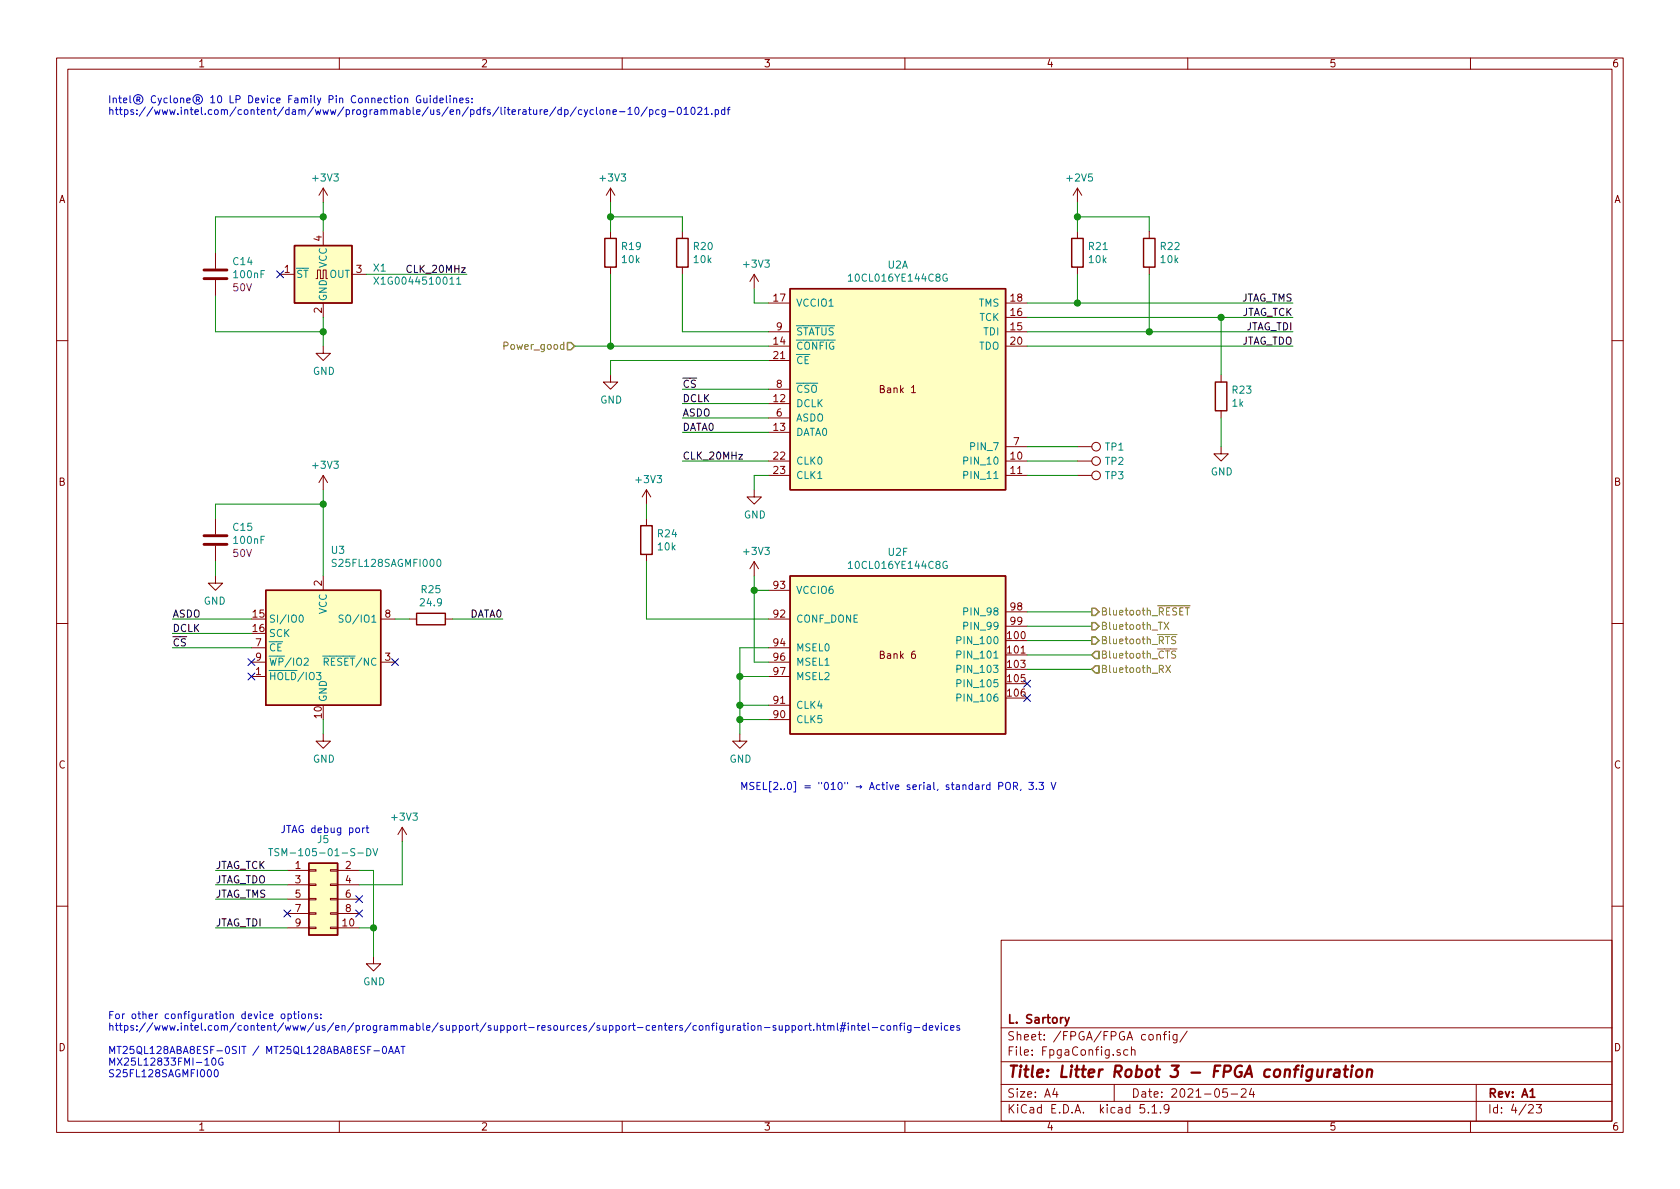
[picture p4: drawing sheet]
EESchema Schematic File Version 4
EELAYER 30 0
EELAYER END
$Descr A4 11693 8268
encoding utf-8
Sheet 4 23
Title "Litter Robot 3 - FPGA configuration"
Date "2021-05-24"
Rev "A1"
Comp "L. Sartory"
Comment1 ""
Comment2 ""
Comment3 ""
Comment4 ""
$EndDescr
$Comp
L Memory_Flash:IS25WP256D-xM U?
U 1 1
P 2250 4500
AR Path="/603F1F4D/60654B61" Ref="U?"  Part="1" 
AR Path="/603F1F4D/60647CC2/60654B61" Ref="U3"  Part="1" 
F 0 "U3" H 2300 5181 50  0000 L CNN
F 1 "S25FL128SAGMFI000" H 2300 5090 50  0000 L CNN
F 2 "Package_SO:SOIC-16W_7.5x10.3mm_P1.27mm" H 2300 5100 50  0001 C CNN
F 3 "https://www.cypress.com/file/448601/download" H 2300 4000 50  0001 C CNN
F 4 "S25FL128SAGMFI000" H 2250 4500 50  0001 C CNN "Part_number"
	1    2250 4500
	1    0    0    -1  
$EndComp
$Comp
L power:GND #PWR?
U 1 1
P 2250 5100
AR Path="/60654B67" Ref="#PWR?"  Part="1" 
AR Path="/60624089/60654B67" Ref="#PWR?"  Part="1" 
AR Path="/603F1F4D/60654B67" Ref="#PWR?"  Part="1" 
AR Path="/603F1F4D/60647CC2/60654B67" Ref="#PWR052"  Part="1" 
F 0 "#PWR052" H 2250 4850 50  0001 C CNN
F 1 "GND" H 2255 4927 50  0000 C CNN
F 2 "" H 2250 5100 50  0001 C CNN
F 3 "" H 2250 5100 50  0001 C CNN
	1    2250 5100
	1    0    0    -1  
$EndComp
$Comp
L power:+3V3 #PWR?
U 1 1
P 2250 3400
AR Path="/60654B6D" Ref="#PWR?"  Part="1" 
AR Path="/60624089/60654B6D" Ref="#PWR?"  Part="1" 
AR Path="/603F1F4D/60654B6D" Ref="#PWR?"  Part="1" 
AR Path="/603F1F4D/60647CC2/60654B6D" Ref="#PWR047"  Part="1" 
F 0 "#PWR047" H 2250 3250 50  0001 C CNN
F 1 "+3V3" H 2265 3573 50  0000 C CNN
F 2 "" H 2250 3400 50  0001 C CNN
F 3 "" H 2250 3400 50  0001 C CNN
	1    2250 3400
	1    0    0    -1  
$EndComp
Wire Wire Line
	2250 5100 2250 5000
$Comp
L power:GND #PWR?
U 1 1
P 1500 4000
AR Path="/60654B74" Ref="#PWR?"  Part="1" 
AR Path="/60624089/60654B74" Ref="#PWR?"  Part="1" 
AR Path="/603F1F4D/60654B74" Ref="#PWR?"  Part="1" 
AR Path="/603F1F4D/60647CC2/60654B74" Ref="#PWR050"  Part="1" 
F 0 "#PWR050" H 1500 3750 50  0001 C CNN
F 1 "GND" H 1505 3827 50  0000 C CNN
F 2 "" H 1500 4000 50  0001 C CNN
F 3 "" H 1500 4000 50  0001 C CNN
	1    1500 4000
	-1   0    0    -1  
$EndComp
Wire Wire Line
	2250 3500 2250 4000
Wire Wire Line
	1500 3500 2250 3500
Wire Wire Line
	1500 4000 1500 3900
Wire Wire Line
	1500 3600 1500 3500
Wire Wire Line
	2250 3400 2250 3500
Connection ~ 2250 3500
$Comp
L Device:C C?
U 1 1
P 1500 3750
AR Path="/603F20AB/60654B82" Ref="C?"  Part="1" 
AR Path="/60624089/60654B82" Ref="C?"  Part="1" 
AR Path="/603F1F4D/60654B82" Ref="C?"  Part="1" 
AR Path="/603F1F4D/60647CC2/60654B82" Ref="C15"  Part="1" 
F 0 "C15" H 1615 3841 50  0000 L CNN
F 1 "100nF" H 1615 3750 50  0000 L CNN
F 2 "Capacitor_SMD:C_0603_1608Metric" H 1538 3600 50  0001 C CNN
F 3 "https://product.tdk.com/system/files/dam/doc/product/capacitor/ceramic/mlcc/catalog/mlcc_commercial_general_en.pdf" H 1500 3750 50  0001 C CNN
F 4 "50V" H 1615 3659 50  0000 L CNN "Voltage"
F 5 "C1608X5R1H104K080AA" H 1500 3750 50  0001 C CNN "Part_number"
	1    1500 3750
	1    0    0    -1  
$EndComp
$Comp
L Connector_Generic:Conn_02x05_Odd_Even J?
U 1 1
P 2200 6250
AR Path="/603F1F4D/60654B89" Ref="J?"  Part="1" 
AR Path="/603F1F4D/60647CC2/60654B89" Ref="J5"  Part="1" 
F 0 "J5" H 2250 6667 50  0000 C CNN
F 1 "TSM-105-01-S-DV" H 2250 6576 50  0000 C CNN
F 2 "Connector_PinHeader_2.54mm:PinHeader_2x05_P2.54mm_Vertical_SMD" H 2200 6250 50  0001 C CNN
F 3 "https://suddendocs.samtec.com/catalog_english/tsm.pdf" H 2200 6250 50  0001 C CNN
F 4 "TSM-105-01-S-DV" H 2200 6250 50  0001 C CNN "Part_number"
	1    2200 6250
	1    0    0    -1  
$EndComp
Text Notes 1950 5800 0    50   ~ 0
JTAG debug port
Text Label 1500 6150 0    50   ~ 0
JTAG_TDO
Wire Wire Line
	1500 6150 2000 6150
Wire Wire Line
	2500 6050 2600 6050
Wire Wire Line
	1500 6050 2000 6050
Text Label 1500 6050 0    50   ~ 0
JTAG_TCK
Wire Wire Line
	1500 6250 2000 6250
Text Label 1500 6250 0    50   ~ 0
JTAG_TMS
$Comp
L power:GND #PWR?
U 1 1
P 2600 6650
AR Path="/60654B97" Ref="#PWR?"  Part="1" 
AR Path="/60624089/60654B97" Ref="#PWR?"  Part="1" 
AR Path="/603F1F4D/60654B97" Ref="#PWR?"  Part="1" 
AR Path="/603F1F4D/60647CC2/60654B97" Ref="#PWR055"  Part="1" 
F 0 "#PWR055" H 2600 6400 50  0001 C CNN
F 1 "GND" H 2605 6477 50  0000 C CNN
F 2 "" H 2600 6650 50  0001 C CNN
F 3 "" H 2600 6650 50  0001 C CNN
	1    2600 6650
	1    0    0    -1  
$EndComp
Wire Wire Line
	2600 6050 2600 6450
$Comp
L power:+3V3 #PWR?
U 1 1
P 2800 5850
AR Path="/60654B9E" Ref="#PWR?"  Part="1" 
AR Path="/60624089/60654B9E" Ref="#PWR?"  Part="1" 
AR Path="/603F1F4D/60654B9E" Ref="#PWR?"  Part="1" 
AR Path="/603F1F4D/60647CC2/60654B9E" Ref="#PWR054"  Part="1" 
F 0 "#PWR054" H 2800 5700 50  0001 C CNN
F 1 "+3V3" H 2815 6023 50  0000 C CNN
F 2 "" H 2800 5850 50  0001 C CNN
F 3 "" H 2800 5850 50  0001 C CNN
	1    2800 5850
	1    0    0    -1  
$EndComp
Wire Wire Line
	2500 6150 2800 6150
Wire Wire Line
	2800 5850 2800 6150
NoConn ~ 2500 6250
NoConn ~ 2500 6350
NoConn ~ 2000 6350
Text Label 1500 6450 0    50   ~ 0
JTAG_TDI
Wire Wire Line
	2500 6450 2600 6450
Connection ~ 2600 6450
Wire Wire Line
	2600 6450 2600 6650
Wire Wire Line
	2000 6450 1500 6450
$Comp
L Oscillator:SG-5032CAN X?
U 1 1
P 2250 1900
AR Path="/603F1F4D/60657577" Ref="X?"  Part="1" 
AR Path="/603F1F4D/60647CC2/60657577" Ref="X1"  Part="1" 
F 0 "X1" H 2594 1946 50  0000 L CNN
F 1 "X1G0044510011" H 2594 1855 50  0000 L CNN
F 2 "LitterRobot:Seiko_SG5032CAN" H 2950 1550 50  0001 C CNN
F 3 "https://support.epson.biz/td/api/doc_check.php?dl=brief_SG5032CAN&lang=en" H 2150 1900 50  0001 C CNN
F 4 "X1G0044510011" H 2250 1900 50  0001 C CNN "Part_number"
	1    2250 1900
	1    0    0    -1  
$EndComp
$Comp
L Device:C C?
U 1 1
P 1500 1900
AR Path="/603F20AB/6065757F" Ref="C?"  Part="1" 
AR Path="/60624089/6065757F" Ref="C?"  Part="1" 
AR Path="/603F1F4D/6065757F" Ref="C?"  Part="1" 
AR Path="/603F1F4D/60647CC2/6065757F" Ref="C14"  Part="1" 
F 0 "C14" H 1615 1991 50  0000 L CNN
F 1 "100nF" H 1615 1900 50  0000 L CNN
F 2 "Capacitor_SMD:C_0603_1608Metric" H 1538 1750 50  0001 C CNN
F 3 "https://product.tdk.com/system/files/dam/doc/product/capacitor/ceramic/mlcc/catalog/mlcc_commercial_general_en.pdf" H 1500 1900 50  0001 C CNN
F 4 "50V" H 1615 1809 50  0000 L CNN "Voltage"
F 5 "C1608X5R1H104K080AA" H 1500 1900 50  0001 C CNN "Part_number"
	1    1500 1900
	1    0    0    -1  
$EndComp
Wire Wire Line
	1500 2300 1500 2050
$Comp
L power:GND #PWR?
U 1 1
P 2250 2400
AR Path="/60657586" Ref="#PWR?"  Part="1" 
AR Path="/60624089/60657586" Ref="#PWR?"  Part="1" 
AR Path="/603F1F4D/60657586" Ref="#PWR?"  Part="1" 
AR Path="/603F1F4D/60647CC2/60657586" Ref="#PWR044"  Part="1" 
F 0 "#PWR044" H 2250 2150 50  0001 C CNN
F 1 "GND" H 2255 2227 50  0000 C CNN
F 2 "" H 2250 2400 50  0001 C CNN
F 3 "" H 2250 2400 50  0001 C CNN
	1    2250 2400
	1    0    0    -1  
$EndComp
$Comp
L power:+3V3 #PWR?
U 1 1
P 2250 1400
AR Path="/6065758C" Ref="#PWR?"  Part="1" 
AR Path="/60624089/6065758C" Ref="#PWR?"  Part="1" 
AR Path="/603F1F4D/6065758C" Ref="#PWR?"  Part="1" 
AR Path="/603F1F4D/60647CC2/6065758C" Ref="#PWR040"  Part="1" 
F 0 "#PWR040" H 2250 1250 50  0001 C CNN
F 1 "+3V3" H 2265 1573 50  0000 C CNN
F 2 "" H 2250 1400 50  0001 C CNN
F 3 "" H 2250 1400 50  0001 C CNN
	1    2250 1400
	1    0    0    -1  
$EndComp
Wire Wire Line
	2250 2200 2250 2300
Connection ~ 2250 1500
Wire Wire Line
	2250 1500 2250 1600
Wire Wire Line
	2250 2300 1500 2300
Connection ~ 2250 2300
Wire Wire Line
	2250 2300 2250 2400
Wire Wire Line
	2250 1400 2250 1500
Wire Wire Line
	1500 1750 1500 1500
Wire Wire Line
	1500 1500 2250 1500
NoConn ~ 1950 1900
Text Label 3250 1900 2    50   ~ 0
CLK_20MHz
Wire Wire Line
	2550 1900 3250 1900
$Comp
L LitterRobot:10CLxxxYE144 U2
U 6 1
P 6250 4550
F 0 "U2" H 6250 5267 50  0000 C CNN
F 1 "10CL016YE144C8G" H 6250 5176 50  0000 C CNN
F 2 "LitterRobot:Intel_EQFP-144-1EP_20x20mm_P0.5mm_EP6.7x6.7mm" H 6250 5300 50  0001 C CNN
F 3 "https://www.intel.com/content/dam/www/programmable/us/en/pdfs/literature/hb/cyclone-10/c10lp-51003.pdf" H 6250 4650 50  0001 C CNN
F 4 "10CL016YE144C8G" H 6250 4550 50  0001 C CNN "Part_number"
	6    6250 4550
	1    0    0    -1  
$EndComp
Wire Wire Line
	5350 2100 5250 2100
Text HLabel 4000 2400 0    50   Input ~ 0
Power_good
$Comp
L Device:R R?
U 1 1
P 4750 1750
AR Path="/603F20AB/6061CF64" Ref="R?"  Part="1" 
AR Path="/603F1DCE/6061CF64" Ref="R?"  Part="1" 
AR Path="/60624089/6061CF64" Ref="R?"  Part="1" 
AR Path="/603F1F4D/60647CC2/6061CF64" Ref="R20"  Part="1" 
F 0 "R20" H 4820 1796 50  0000 L CNN
F 1 "10k" H 4820 1705 50  0000 L CNN
F 2 "Resistor_SMD:R_0603_1608Metric" V 4680 1750 50  0001 C CNN
F 3 "https://www.bourns.com/docs/product-datasheets/CRxxxxx.pdf" H 4750 1750 50  0001 C CNN
F 4 "CR0603-FX-1002ELF" H 4750 1750 50  0001 C CNN "Part_number"
	1    4750 1750
	1    0    0    -1  
$EndComp
Wire Wire Line
	5350 2300 4750 2300
$Comp
L power:GND #PWR?
U 1 1
P 4250 2600
AR Path="/6061DF3B" Ref="#PWR?"  Part="1" 
AR Path="/60624089/6061DF3B" Ref="#PWR?"  Part="1" 
AR Path="/603F1F4D/6061DF3B" Ref="#PWR?"  Part="1" 
AR Path="/603F1F4D/60647CC2/6061DF3B" Ref="#PWR045"  Part="1" 
F 0 "#PWR045" H 4250 2350 50  0001 C CNN
F 1 "GND" H 4255 2427 50  0000 C CNN
F 2 "" H 4250 2600 50  0001 C CNN
F 3 "" H 4250 2600 50  0001 C CNN
	1    4250 2600
	1    0    0    -1  
$EndComp
Wire Wire Line
	4250 2500 4250 2600
$Comp
L power:+3V3 #PWR?
U 1 1
P 4250 1400
AR Path="/6061F988" Ref="#PWR?"  Part="1" 
AR Path="/60624089/6061F988" Ref="#PWR?"  Part="1" 
AR Path="/603F1F4D/6061F988" Ref="#PWR?"  Part="1" 
AR Path="/603F1F4D/60647CC2/6061F988" Ref="#PWR041"  Part="1" 
F 0 "#PWR041" H 4250 1250 50  0001 C CNN
F 1 "+3V3" H 4265 1573 50  0000 C CNN
F 2 "" H 4250 1400 50  0001 C CNN
F 3 "" H 4250 1400 50  0001 C CNN
	1    4250 1400
	1    0    0    -1  
$EndComp
Text Label 9000 2400 2    50   ~ 0
JTAG_TDO
Text Label 9000 2200 2    50   ~ 0
JTAG_TCK
Text Label 9000 2100 2    50   ~ 0
JTAG_TMS
Text Label 9000 2300 2    50   ~ 0
JTAG_TDI
$Comp
L Device:R R?
U 1 1
P 8500 2750
AR Path="/603F20AB/60629280" Ref="R?"  Part="1" 
AR Path="/603F1DCE/60629280" Ref="R?"  Part="1" 
AR Path="/60624089/60629280" Ref="R?"  Part="1" 
AR Path="/603F1F4D/60647CC2/60629280" Ref="R23"  Part="1" 
F 0 "R23" H 8570 2796 50  0000 L CNN
F 1 "1k" H 8570 2705 50  0000 L CNN
F 2 "Resistor_SMD:R_0603_1608Metric" V 8430 2750 50  0001 C CNN
F 3 "https://www.bourns.com/docs/product-datasheets/CRxxxxx.pdf" H 8500 2750 50  0001 C CNN
F 4 "CR0603-FX-1001ELF" H 8500 2750 50  0001 C CNN "Part_number"
	1    8500 2750
	1    0    0    -1  
$EndComp
$Comp
L Device:R R?
U 1 1
P 7500 1750
AR Path="/603F20AB/60629C28" Ref="R?"  Part="1" 
AR Path="/603F1DCE/60629C28" Ref="R?"  Part="1" 
AR Path="/60624089/60629C28" Ref="R?"  Part="1" 
AR Path="/603F1F4D/60647CC2/60629C28" Ref="R21"  Part="1" 
F 0 "R21" H 7570 1796 50  0000 L CNN
F 1 "10k" H 7570 1705 50  0000 L CNN
F 2 "Resistor_SMD:R_0603_1608Metric" V 7430 1750 50  0001 C CNN
F 3 "https://www.bourns.com/docs/product-datasheets/CRxxxxx.pdf" H 7500 1750 50  0001 C CNN
F 4 "CR0603-FX-1002ELF" H 7500 1750 50  0001 C CNN "Part_number"
	1    7500 1750
	1    0    0    -1  
$EndComp
$Comp
L Device:R R?
U 1 1
P 8000 1750
AR Path="/603F20AB/6062A70D" Ref="R?"  Part="1" 
AR Path="/603F1DCE/6062A70D" Ref="R?"  Part="1" 
AR Path="/60624089/6062A70D" Ref="R?"  Part="1" 
AR Path="/603F1F4D/60647CC2/6062A70D" Ref="R22"  Part="1" 
F 0 "R22" H 8070 1796 50  0000 L CNN
F 1 "10k" H 8070 1705 50  0000 L CNN
F 2 "Resistor_SMD:R_0603_1608Metric" V 7930 1750 50  0001 C CNN
F 3 "https://www.bourns.com/docs/product-datasheets/CRxxxxx.pdf" H 8000 1750 50  0001 C CNN
F 4 "CR0603-FX-1002ELF" H 8000 1750 50  0001 C CNN "Part_number"
	1    8000 1750
	1    0    0    -1  
$EndComp
Wire Wire Line
	7150 2100 7500 2100
Wire Wire Line
	7150 2200 8500 2200
Wire Wire Line
	7150 2300 8000 2300
Wire Wire Line
	7150 2400 9000 2400
Wire Wire Line
	7500 1900 7500 2100
Connection ~ 7500 2100
Wire Wire Line
	7500 2100 9000 2100
Wire Wire Line
	8000 1900 8000 2300
Connection ~ 8000 2300
Wire Wire Line
	8000 2300 9000 2300
Wire Wire Line
	8500 2600 8500 2200
Connection ~ 8500 2200
Wire Wire Line
	8500 2200 9000 2200
Wire Wire Line
	8500 2900 8500 3100
$Comp
L power:GND #PWR?
U 1 1
P 8500 3100
AR Path="/606322B3" Ref="#PWR?"  Part="1" 
AR Path="/60624089/606322B3" Ref="#PWR?"  Part="1" 
AR Path="/603F1F4D/606322B3" Ref="#PWR?"  Part="1" 
AR Path="/603F1F4D/60647CC2/606322B3" Ref="#PWR046"  Part="1" 
F 0 "#PWR046" H 8500 2850 50  0001 C CNN
F 1 "GND" H 8505 2927 50  0000 C CNN
F 2 "" H 8500 3100 50  0001 C CNN
F 3 "" H 8500 3100 50  0001 C CNN
	1    8500 3100
	1    0    0    -1  
$EndComp
Wire Wire Line
	7500 1400 7500 1500
Wire Wire Line
	7500 1500 8000 1500
Wire Wire Line
	8000 1500 8000 1600
Connection ~ 7500 1500
Wire Wire Line
	7500 1500 7500 1600
$Comp
L power:+2V5 #PWR?
U 1 1
P 7500 1400
AR Path="/603F1DCE/60635909" Ref="#PWR?"  Part="1" 
AR Path="/60624089/60635909" Ref="#PWR?"  Part="1" 
AR Path="/603F1F4D/60659E39/60635909" Ref="#PWR?"  Part="1" 
AR Path="/603F1F4D/60647CC2/60635909" Ref="#PWR042"  Part="1" 
F 0 "#PWR042" H 7500 1250 50  0001 C CNN
F 1 "+2V5" H 7515 1573 50  0000 C CNN
F 2 "" H 7500 1400 50  0001 C CNN
F 3 "" H 7500 1400 50  0001 C CNN
	1    7500 1400
	1    0    0    -1  
$EndComp
Wire Wire Line
	4750 1900 4750 2300
$Comp
L Device:R R?
U 1 1
P 4500 3750
AR Path="/603F20AB/606388B5" Ref="R?"  Part="1" 
AR Path="/603F1DCE/606388B5" Ref="R?"  Part="1" 
AR Path="/60624089/606388B5" Ref="R?"  Part="1" 
AR Path="/603F1F4D/60647CC2/606388B5" Ref="R24"  Part="1" 
F 0 "R24" H 4570 3796 50  0000 L CNN
F 1 "10k" H 4570 3705 50  0000 L CNN
F 2 "Resistor_SMD:R_0603_1608Metric" V 4430 3750 50  0001 C CNN
F 3 "https://www.bourns.com/docs/product-datasheets/CRxxxxx.pdf" H 4500 3750 50  0001 C CNN
F 4 "CR0603-FX-1002ELF" H 4500 3750 50  0001 C CNN "Part_number"
	1    4500 3750
	1    0    0    -1  
$EndComp
Wire Wire Line
	4500 3600 4500 3500
$Comp
L power:+3V3 #PWR?
U 1 1
P 4500 3500
AR Path="/606388BC" Ref="#PWR?"  Part="1" 
AR Path="/60624089/606388BC" Ref="#PWR?"  Part="1" 
AR Path="/603F1F4D/606388BC" Ref="#PWR?"  Part="1" 
AR Path="/603F1F4D/60647CC2/606388BC" Ref="#PWR049"  Part="1" 
F 0 "#PWR049" H 4500 3350 50  0001 C CNN
F 1 "+3V3" H 4515 3673 50  0000 C CNN
F 2 "" H 4500 3500 50  0001 C CNN
F 3 "" H 4500 3500 50  0001 C CNN
	1    4500 3500
	1    0    0    -1  
$EndComp
Wire Wire Line
	4500 3900 4500 4300
Wire Wire Line
	5350 4300 4500 4300
$Comp
L power:+3V3 #PWR?
U 1 1
P 5250 4000
AR Path="/6063B612" Ref="#PWR?"  Part="1" 
AR Path="/60624089/6063B612" Ref="#PWR?"  Part="1" 
AR Path="/603F1F4D/6063B612" Ref="#PWR?"  Part="1" 
AR Path="/603F1F4D/60647CC2/6063B612" Ref="#PWR051"  Part="1" 
F 0 "#PWR051" H 5250 3850 50  0001 C CNN
F 1 "+3V3" H 5265 4173 50  0000 C CNN
F 2 "" H 5250 4000 50  0001 C CNN
F 3 "" H 5250 4000 50  0001 C CNN
	1    5250 4000
	1    0    0    -1  
$EndComp
Wire Wire Line
	5350 4100 5250 4100
Wire Wire Line
	4750 3200 5350 3200
Text Label 4750 3200 0    50   ~ 0
CLK_20MHz
Wire Wire Line
	4250 2500 5350 2500
Wire Wire Line
	4750 2700 5350 2700
Wire Wire Line
	4750 2800 5350 2800
Wire Wire Line
	4750 2900 5350 2900
Wire Wire Line
	4750 3000 5350 3000
$Comp
L power:GND #PWR?
U 1 1
P 5250 3400
AR Path="/6064E010" Ref="#PWR?"  Part="1" 
AR Path="/60624089/6064E010" Ref="#PWR?"  Part="1" 
AR Path="/603F1F4D/6064E010" Ref="#PWR?"  Part="1" 
AR Path="/603F1F4D/60647CC2/6064E010" Ref="#PWR048"  Part="1" 
F 0 "#PWR048" H 5250 3150 50  0001 C CNN
F 1 "GND" H 5255 3227 50  0000 C CNN
F 2 "" H 5250 3400 50  0001 C CNN
F 3 "" H 5250 3400 50  0001 C CNN
	1    5250 3400
	1    0    0    -1  
$EndComp
Wire Wire Line
	5350 3300 5250 3300
Wire Wire Line
	5250 3300 5250 3400
$Comp
L power:+3V3 #PWR?
U 1 1
P 5250 2000
AR Path="/60615E4A" Ref="#PWR?"  Part="1" 
AR Path="/60624089/60615E4A" Ref="#PWR?"  Part="1" 
AR Path="/603F1F4D/60615E4A" Ref="#PWR?"  Part="1" 
AR Path="/603F1F4D/60647CC2/60615E4A" Ref="#PWR043"  Part="1" 
F 0 "#PWR043" H 5250 1850 50  0001 C CNN
F 1 "+3V3" H 5265 2173 50  0000 C CNN
F 2 "" H 5250 2000 50  0001 C CNN
F 3 "" H 5250 2000 50  0001 C CNN
	1    5250 2000
	1    0    0    -1  
$EndComp
Wire Wire Line
	5250 2100 5250 2000
Wire Wire Line
	5250 4000 5250 4100
$Comp
L power:GND #PWR?
U 1 1
P 5150 5100
AR Path="/606566BB" Ref="#PWR?"  Part="1" 
AR Path="/60624089/606566BB" Ref="#PWR?"  Part="1" 
AR Path="/603F1F4D/606566BB" Ref="#PWR?"  Part="1" 
AR Path="/603F1F4D/60647CC2/606566BB" Ref="#PWR053"  Part="1" 
F 0 "#PWR053" H 5150 4850 50  0001 C CNN
F 1 "GND" H 5155 4927 50  0000 C CNN
F 2 "" H 5150 5100 50  0001 C CNN
F 3 "" H 5150 5100 50  0001 C CNN
	1    5150 5100
	1    0    0    -1  
$EndComp
Wire Wire Line
	5150 5000 5150 5100
Wire Wire Line
	5150 4900 5150 5000
Connection ~ 5150 5000
Text Label 4750 2700 0    50   ~ 0
~CS
Text Label 4750 2800 0    50   ~ 0
DCLK
Text Label 4750 2900 0    50   ~ 0
ASDO
Text Label 4750 3000 0    50   ~ 0
DATA0
Wire Wire Line
	1750 4300 1200 4300
Wire Wire Line
	1750 4400 1200 4400
Wire Wire Line
	1750 4500 1200 4500
Text Label 1200 4500 0    50   ~ 0
~CS
Text Label 1200 4400 0    50   ~ 0
DCLK
Text Label 1200 4300 0    50   ~ 0
ASDO
Text Label 3500 4300 2    50   ~ 0
DATA0
$Comp
L Device:R R25
U 1 1
P 3000 4300
F 0 "R25" V 2793 4300 50  0000 C CNN
F 1 "24.9" V 2884 4300 50  0000 C CNN
F 2 "Resistor_SMD:R_0603_1608Metric" V 2930 4300 50  0001 C CNN
F 3 "https://www.bourns.com/docs/product-datasheets/CRxxxxx.pdf" H 3000 4300 50  0001 C CNN
F 4 "CR0603-FX-24R9ELF" V 3000 4300 50  0001 C CNN "Part_number"
	1    3000 4300
	0    1    1    0   
$EndComp
Wire Wire Line
	2750 4300 2850 4300
Wire Wire Line
	3150 4300 3500 4300
NoConn ~ 1750 4600
NoConn ~ 1750 4700
NoConn ~ 2750 4600
NoConn ~ 7150 4750
NoConn ~ 7150 4850
$Comp
L Device:R R?
U 1 1
P 4250 1750
AR Path="/603F20AB/6069D386" Ref="R?"  Part="1" 
AR Path="/603F1DCE/6069D386" Ref="R?"  Part="1" 
AR Path="/60624089/6069D386" Ref="R?"  Part="1" 
AR Path="/603F1F4D/60647CC2/6069D386" Ref="R19"  Part="1" 
F 0 "R19" H 4320 1796 50  0000 L CNN
F 1 "10k" H 4320 1705 50  0000 L CNN
F 2 "Resistor_SMD:R_0603_1608Metric" V 4180 1750 50  0001 C CNN
F 3 "https://www.bourns.com/docs/product-datasheets/CRxxxxx.pdf" H 4250 1750 50  0001 C CNN
F 4 "CR0603-FX-1002ELF" H 4250 1750 50  0001 C CNN "Part_number"
	1    4250 1750
	1    0    0    -1  
$EndComp
Wire Wire Line
	4000 2400 4250 2400
Wire Wire Line
	4250 1400 4250 1500
Wire Wire Line
	4750 1600 4750 1500
Wire Wire Line
	4750 1500 4250 1500
Connection ~ 4250 1500
Wire Wire Line
	4250 1500 4250 1600
Wire Wire Line
	4250 1900 4250 2400
Connection ~ 4250 2400
Wire Wire Line
	4250 2400 5350 2400
Wire Wire Line
	5150 4500 5150 4700
Connection ~ 5150 4900
Connection ~ 5150 4700
Wire Wire Line
	5150 4700 5150 4900
Wire Wire Line
	5150 4500 5350 4500
Wire Wire Line
	5150 4700 5350 4700
Wire Wire Line
	5150 4900 5350 4900
Wire Wire Line
	5150 5000 5350 5000
Wire Wire Line
	5350 4600 5250 4600
Wire Wire Line
	5250 4600 5250 4100
Connection ~ 5250 4100
Text Notes 5150 5500 0    50   ~ 0
MSEL[2..0] = "010" → Active serial, standard POR, 3.3 V
$Comp
L Connector:TestPoint TP1
U 1 1
P 7500 3100
F 0 "TP1" V 7500 3288 50  0000 L CNN
F 1 "TestPoint" V 7545 3288 50  0001 L CNN
F 2 "TestPoint:TestPoint_Pad_D1.0mm" H 7700 3100 50  0001 C CNN
F 3 "~" H 7700 3100 50  0001 C CNN
	1    7500 3100
	0    1    1    0   
$EndComp
$Comp
L Connector:TestPoint TP2
U 1 1
P 7500 3200
F 0 "TP2" V 7500 3388 50  0000 L CNN
F 1 "TestPoint" V 7545 3388 50  0001 L CNN
F 2 "TestPoint:TestPoint_Pad_D1.0mm" H 7700 3200 50  0001 C CNN
F 3 "~" H 7700 3200 50  0001 C CNN
	1    7500 3200
	0    1    1    0   
$EndComp
$Comp
L Connector:TestPoint TP3
U 1 1
P 7500 3300
F 0 "TP3" V 7500 3488 50  0000 L CNN
F 1 "TestPoint" V 7545 3488 50  0001 L CNN
F 2 "TestPoint:TestPoint_Pad_D1.0mm" H 7700 3300 50  0001 C CNN
F 3 "~" H 7700 3300 50  0001 C CNN
	1    7500 3300
	0    1    1    0   
$EndComp
Wire Wire Line
	7500 3100 7150 3100
Wire Wire Line
	7500 3200 7150 3200
Wire Wire Line
	7500 3300 7150 3300
$Comp
L LitterRobot:10CLxxxYE144 U?
U 1 1
P 6250 2700
AR Path="/603F1F4D/60650010" Ref="U?"  Part="1" 
AR Path="/603F1F4D/60647CC2/60650010" Ref="U2"  Part="1" 
F 0 "U2" H 6250 3567 50  0000 C CNN
F 1 "10CL016YE144C8G" H 6250 3476 50  0000 C CNN
F 2 "LitterRobot:Intel_EQFP-144-1EP_20x20mm_P0.5mm_EP6.7x6.7mm" H 6250 3450 50  0001 C CNN
F 3 "https://www.intel.com/content/dam/www/programmable/us/en/pdfs/literature/hb/cyclone-10/c10lp-51003.pdf" H 6250 2800 50  0001 C CNN
F 4 "10CL016YE144C8G" H 6250 2700 50  0001 C CNN "Part_number"
	1    6250 2700
	1    0    0    -1  
$EndComp
Text Notes 750  7500 0    50   ~ 0
For other configuration device options:\nhttps://www.intel.com/content/www/us/en/programmable/support/support-resources/support-centers/configuration-support.html#intel-config-devices\n\nMT25QL128ABA8ESF-0SIT / MT25QL128ABA8ESF-0AAT\nMX25L12833FMI-10G\nS25FL128SAGMFI000
Text Notes 750  800  0    50   ~ 0
Intel® Cyclone® 10 LP Device Family Pin Connection Guidelines:\nhttps://www.intel.com/content/dam/www/programmable/us/en/pdfs/literature/dp/cyclone-10/pcg-01021.pdf
Text HLabel 7600 4250 2    50   Output ~ 0
Bluetooth_~RESET
Wire Wire Line
	7150 4250 7600 4250
Wire Wire Line
	7150 4350 7600 4350
Wire Wire Line
	7150 4450 7600 4450
Wire Wire Line
	7150 4550 7600 4550
Wire Wire Line
	7150 4650 7600 4650
Text HLabel 7600 4350 2    50   Output ~ 0
Bluetooth_TX
Text HLabel 7600 4450 2    50   Output ~ 0
Bluetooth_~RTS
Text HLabel 7600 4650 2    50   Input ~ 0
Bluetooth_RX
Text HLabel 7600 4550 2    50   Input ~ 0
Bluetooth_~CTS
$EndSCHEMATC
